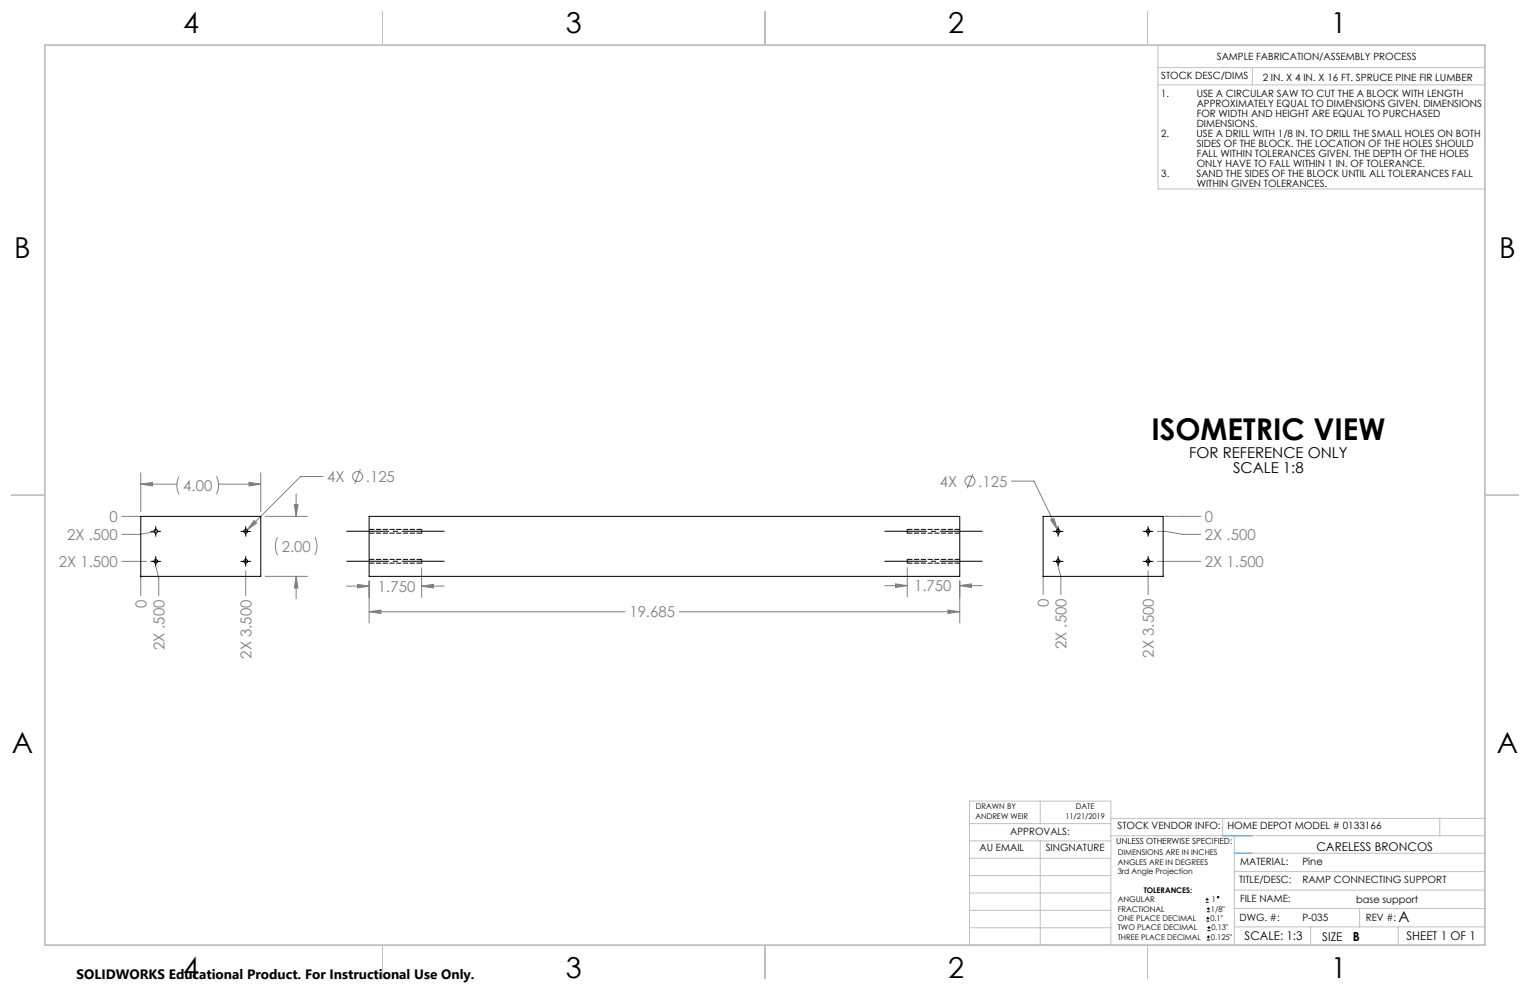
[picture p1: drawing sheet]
<svg xmlns="http://www.w3.org/2000/svg" width="432mm" height="279mm" viewBox="0 0 432 279" stroke-linecap="round" stroke-linejoin="round" font-family="sans-serif">
<g fill="none" stroke="#808080" stroke-width=".28">
<path d="M39.7 136.6l3.3-.5v1.1zM39.7 133.5v11M39.7 136.6h10.2M50.5 134.4l-.6 2.4 .2 1.4 .4 1.3M61.1 134.4l.6 2-.1 1.8-.5 1.3M61.7 136.6h11.9M70.3 136.1l3.3 .5-3.3 .6zM73.6 133.5v11M83.6 139.4v6.3M91.2 134.5h-6.4l-15.1 15.1M101.7 132.5l-1.6 4M274.6 133.8l-1.7 4"/>
<path d="M285.5 135.8h6.3l6.6 13.7M34.4 145.7h5.3M34.4 158.4h6.9M43.9 150h.5l-5 .8h-5M44 159.8l.8 3.3v5M71.7 146.9l.7 .7-2.7 2zM74.9 145.7h11.8M78.3 151.6l-.6 2.4 .2 1.7 .4 1M83.1 142.4h1l-.5 3.3zM88.9 151.6l.6 2.4-.2 1.7-.4 1M296.5 146.7l.9-.4 1 3.2zM298.6 159.8l.8 3v5"/>
<path d="M326.7 150h2.2l5 .8h5M326.7 158.4h12.2M328.9 145.7h10M39.7 162.7v5.4M69.4 161.1v7M74.9 162.7h11.8M83.6 162.7l.5 3.2h-1zM83.6 162.7v6.3M97.8 165.4h6.4M100.9 164.9l3.3 .5-3.3 .5zM104.2 172.6l3.3-.4v.9zM104.2 163.9v11.9"/>
<path d="M104.2 172.6h72.2M119 165.4l3.3-.5v1zM119 160.2v8.4M119 165.4h6.3M191.7 172.6h79.2M249.7 165.3h6.3M252.7 164.8l3.3 .5-3.3 .5zM256 160.2v8.3M267.5 172.2l3.4 .4-3.4 .5zM270.9 165.3l3.2-.5v1zM270.9 163.9v11.9M270.9 165.3h6.3"/>
<path d="M294.4 162.7v5.1M324 161.1v6.7"/>
<circle cx="100.9" cy="134.5" r="1.41"/>
<circle cx="273.8" cy="135.8" r="1.41"/>
</g>
<g fill="none" stroke="#000" stroke-width=".28">
<path d="M42.6 150h2.7M42.6 158.4h2.7M44 148.6v2.7M44 157.1v2.7M68 150h2.7M68 158.4h2.7M69.4 148.6v2.7M69.4 157.1v2.7M297.3 150h2.7M297.3 158.4h2.7M298.6 148.6v2.7M298.6 157.1v2.7"/>
<path d="M322.7 150h2.7M322.7 158.4h2.7M324 148.6v2.7M324 157.1v2.7M340.3 254.7h.8M340.3 253.8h.8M340.5 260h.8M340.5 259.2h.8M340.6 257.3h.9M340.6 256.5h.9M340.7 253.4v.8M340.9 258.7v.8"/>
<path d="M341 256.1v.8M340.6 265.3h.9M340.6 264.4h.9M340.7 262.6h.9M340.7 261.8h.9M341 264v.9M341.2 261.4v.8"/>
<circle cx="343.8" cy="253.2" r=".2"/>
</g>
<path d="M125.4 149.9h-27.5M125.4 158.4h-27.5M249.7 149.9h27.5M249.7 158.4h27.5" fill="none" stroke="#000" stroke-width=".28" stroke-dasharray="15.2 1.3 1.3 1.3" stroke-dashoffset="3.4"/>
<g fill="none" stroke="#c0c0c0" stroke-width=".28">
<path d="M108 3.2v9.5M215.9 3.2v9.5M323.8 3.2v9.5M326.8 19.1h92.3M326.8 12.7v40.6h92.3M353.4 19.1v4.9M326.8 24h92.3M3.1 139.7h9.6M419.1 139.7h9.5M273.6 232.4h39.9M273.6 237.3h39.9M293.6 226.1v6.3"/>
<path d="M293.6 237.3v29.4M313.5 235.9h105.6M313.5 231h105.6M345.1 231v4.9M348.4 235.9v30.9M406.3 231v4.9M273.6 242.2h39.9M273.6 247.1h39.9M273.6 252h39.9M273.6 256.9h39.9M348.4 246h70.7M348.4 256.4h70.7"/>
<path d="M348.4 251.2h70.7M348.4 240.8h70.7M383.7 256.4v5.2M108 266.7v9.6M215.9 266.7v9.6M273.6 261.8h39.9M313.5 266.7v-40.6h-39.9v40.6h74.4M323.8 266.7v9.6M348.4 261.6h70.7M369.9 261.6v5.2M394.6 261.6v5.2"/>
</g>
<path d="M12.7 12.7h406.4v254h-406.4z" fill="none" stroke="#c0c0c0" stroke-width=".5"/>
<path d="M345.1 235.9h8.3M348.4 240.8h5" fill="none" stroke="#53a9ff" stroke-width=".28"/>
<path d="M104.2 172.6l3.3-.4v.9zM267.5 172.2l3.4 .4-3.4 .5zM100.9 164.9l3.3 .5-3.3 .5zM119 165.4l3.3-.5v1zM252.7 164.8l3.3 .5-3.3 .5zM270.9 165.3l3.2-.5v1zM71.7 146.9l-2 2.7 2.7-2zM83.6 162.7l.5 3.2h-1zM83.1 142.4h1l-.5 3.3zM70.3 136.1l3.3 .5-3.3 .6zM39.7 136.6l3.3-.5v1.1zM296.5 146.7l1.9 2.8-1-3.2z" fill="#808080"/>
<g fill="none" stroke="#000" stroke-width=".28">
<path d="M39.7 145.7h33.9v17h-33.9zM104.2 145.7h166.7v17h-166.7zM294.4 145.7h33.9v17h-33.9z"/>
<circle cx="44" cy="150" r=".53"/>
<circle cx="44" cy="158.4" r=".53"/>
<circle cx="69.4" cy="150" r=".53"/>
<circle cx="69.4" cy="158.4" r=".53"/>
<circle cx="298.6" cy="150" r=".53"/>
<circle cx="298.6" cy="158.4" r=".53"/>
<circle cx="324" cy="150" r=".53"/>
<circle cx="324" cy="158.4" r=".53"/>
</g>
<path d="M119 149.9v-.5M119 150.5v-.6M119 158.4v-.5M119 158.9v-.5M256.1 158.4v-.5M256.1 158.9v-.5M256.1 149.9v-.5M256.1 150.5v-.6" fill="none" stroke="#000" stroke-width=".28" stroke-dasharray="1.3 .6"/>
<path d="M104.2 150.5h14.8M104.2 158.9h14.8M119 149.4h-14.8M119 157.9h-14.8M256.1 158.9h14.8M256.1 150.5h14.8M270.9 157.9h-14.8M270.9 149.4h-14.8" fill="none" stroke="#000" stroke-width=".28" stroke-dasharray="1.3 .6" stroke-dashoffset="-.1"/>
<text font-size="8.5" x="325" y="124.2">ISOMETRIC VIEW</text>
<g font-size="8.1">
<text x="51.7" y="9.3">4</text>
<text x="159.7" y="9.3">3</text>
<text x="267.6" y="9.3">2</text>
<text x="375.6" y="9.3">1</text>
<text x="4" y="72.8">B</text>
<text x="423.1" y="72.8">B</text>
<text x="3.3" y="212.5">A</text>
<text x="422.4" y="212.5">A</text>
<text x="51.7" y="276">4</text>
<text x="159.7" y="276">3</text>
<text x="267.6" y="276">2</text>
<text x="375.6" y="276">1</text>
</g>
<g font-size="4.2">
<text x="335.6" y="129.3">FOR REFERENCE ONLY</text>
<text x="348" y="133.4">SCALE 1:8</text>
<text x="394.7" y="260.1">A</text>
</g>
<g font-size="4.2" fill="#808080">
<text x="92.4" y="136">4X</text>
<text x="103.3" y="136">.125</text>
<text x="265.2" y="137.3">4X</text>
<text x="276.1" y="137.3">.125</text>
<text x="51.7" y="138.5">4.00</text>
<text x="30.9" y="147.3">0</text>
<text x="340.1" y="147.3">0</text>
<text x="18.9" y="152.4">2X .500</text>
<text x="79.5" y="155.7">2.00</text>
<text x="340.1" y="152.4">2X .500</text>
<text x="16.6" y="160">2X 1.500</text>
<text x="340.1" y="160">2X 1.500</text>
<text x="106.7" y="167">1.750</text>
<text x="258" y="166.9">1.750</text>
<text x="41.3" y="171.6" transform="rotate(-90 41.3 171.6)">0</text>
<text x="296" y="171.3" transform="rotate(-90 296 171.3)">0</text>
<text x="177.6" y="174.2">19.685</text>
<text x="46.4" y="183.6" transform="rotate(-90 46.4 183.6)">2X .500</text>
<text x="71" y="185.9" transform="rotate(-90 71 185.9)">2X 3.500</text>
<text x="301" y="183.2" transform="rotate(-90 301 183.2)">2X .500</text>
<text x="325.7" y="185.6" transform="rotate(-90 325.7 185.6)">2X 3.500</text>
</g>
<text font-size="3.8" x="21.6" y="276.3">SOLIDWORKS Educational Product. For Instructional Use Only.</text>
<text font-size="3.5" x="381.8" y="265.6">B</text>
<g font-size="3.4">
<text x="371.5" y="240.1">CARELESS BRONCOS</text>
<text x="351.2" y="265.2">SCALE: 1:3</text>
<text x="373.2" y="265.6">SIZE</text>
<text x="396.9" y="265.2">SHEET 1 OF 1</text>
</g>
<g font-size="2.8">
<text x="343.4" y="16.9">SAMPLE FABRICATION/ASSEMBLY PROCESS</text>
<text x="327.7" y="22.3">STOCK DESC/DIMS</text>
<text x="356.4" y="22.7">2 IN. X 4 IN. X 16 FT. SPRUCE PINE FIR LUMBER</text>
<text x="327.7" y="27.3">1.</text>
<text x="337.7" y="27.3">USE A CIRCULAR SAW TO CUT THE A BLOCK WITH LENGTH</text>
<text x="337.7" y="30.1">APPROXIMATELY EQUAL TO DIMENSIONS GIVEN. DIMENSIONS</text>
<text x="337.7" y="33">FOR WIDTH AND HEIGHT ARE EQUAL TO PURCHASED</text>
<text x="337.7" y="35.8">DIMENSIONS.</text>
<text x="327.7" y="38.6">2.</text>
<text x="337.7" y="38.6">USE A DRILL WITH 1/8 IN. TO DRILL THE SMALL HOLES ON BOTH</text>
<text x="337.7" y="41.4">SIDES OF THE BLOCK. THE LOCATION OF THE HOLES SHOULD</text>
<text x="337.7" y="44.3">FALL WITHIN TOLERANCES GIVEN. THE DEPTH OF THE HOLES</text>
<text x="337.7" y="47.1">ONLY HAVE TO FALL WITHIN 1 IN. OF TOLERANCE.</text>
<text x="327.7" y="49.9">3.</text>
<text x="337.7" y="49.9">SAND THE SIDES OF THE BLOCK UNTIL ALL TOLERANCES FALL</text>
<text x="337.7" y="52.7">WITHIN GIVEN TOLERANCES.</text>
<text x="285.1" y="235.7">APPROVALS:</text>
<text x="315.4" y="234.1">STOCK VENDOR INFO:</text>
<text x="346.4" y="234.1">HOME DEPOT MODEL # 0133166</text>
<text x="276.4" y="240.1">AU EMAIL</text>
<text x="295.1" y="240.1">SINGNATURE</text>
<text x="350" y="244.1">MATERIAL:</text>
<text x="367.6" y="244.1">Pine</text>
<text x="349.7" y="249.2">TITLE/DESC:</text>
<text x="367.6" y="249.2">RAMP CONNECTING SUPPORT</text>
<text x="350" y="254.7">FILE NAME:</text>
<text x="382.8" y="254.8">base support</text>
<text x="349.8" y="260">DWG. #:</text>
<text x="367.6" y="260">P-035</text>
<text x="385.5" y="260">REV #:</text>
</g>
<text font-size="2.4" x="315" y="238.1">UNLESS OTHERWISE SPECIFIED:</text>
<g font-size="2.2">
<text x="275.3" y="231.1">ANDREW WEIR</text>
<text x="275.4" y="228.2">DRAWN BY</text>
<text x="300.7" y="231.1">11/21/2019</text>
<text x="303.6" y="228.2">DATE</text>
<text x="315.4" y="241.4">DIMENSIONS ARE IN INCHES</text>
<text x="315.4" y="244">ANGLES ARE IN DEGREES</text>
<text x="315.4" y="246.7">3rd Angle Projection</text>
<text x="322.8" y="252">TOLERANCES:</text>
<text x="315.4" y="254.6">ANGULAR</text>
<text x="315.4" y="257.3">FRACTIONAL</text>
<text x="341.8" y="257.3">1/8&quot;</text>
<text x="342" y="254.6">1</text>
<text x="315.4" y="262.6">TWO PLACE DECIMAL</text>
<text x="315.4" y="260">ONE PLACE DECIMAL</text>
<text x="341.6" y="260">0.1&quot;</text>
<text x="341.9" y="262.6">0.13&quot;</text>
<text x="315.4" y="265.3">THREE PLACE DECIMAL</text>
<text x="341.8" y="265.3">0.125&quot;</text>
</g>
</svg>
